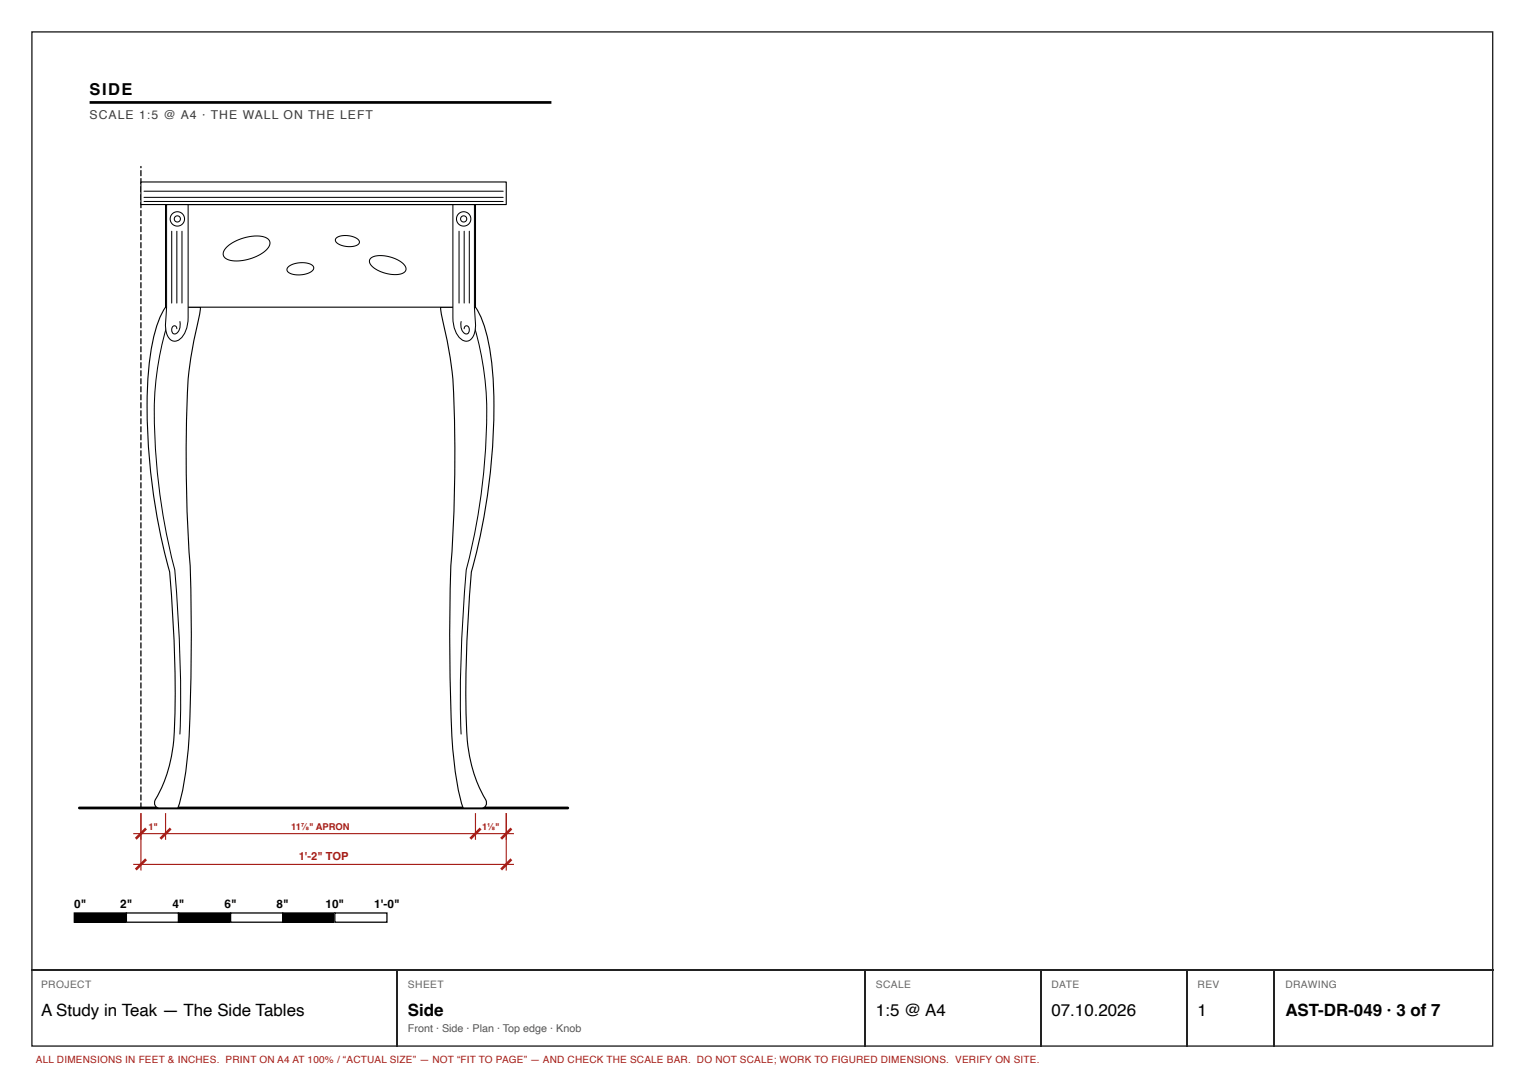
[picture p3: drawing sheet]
<svg xmlns="http://www.w3.org/2000/svg" width="297mm" height="210mm" viewBox="0 0 297 210" stroke-linecap="round" stroke-linejoin="round" font-family="sans-serif">
<path d="M6.2 6.2h284.7v197.7h-284.7z" fill="none" stroke="#222" stroke-width=".26"/>
<path d="M17.5 20h90" fill="none" stroke="#000" stroke-width=".52"/>
<path d="M15.5 157.5h95.2" fill="none" stroke="#000" stroke-width=".54"/>
<path d="M27.4 156.4l.2 .1v1l-.1 .1-.2-.1zM27.4 154.9h.2v1l-.1 .1-.2-.1zM27.4 153.3l.2 .1v.9l-.1 .2-.2-.2zM27.4 151.7l.2 .1v1l-.1 .1-.2-.1zM27.4 150.2l.2 .1v.9l-.1 .1-.2-.1zM27.4 148.6l.2 .1v1l-.1 .1-.2-.1zM27.4 147.1h.2v1l-.1 .1-.2-.1zM27.4 145.5l.2 .1v.9l-.1 .2-.2-.2zM27.4 143.9l.2 .1v1l-.1 .1-.2-.1zM27.4 142.4l.2 .1v.9l-.1 .1-.2-.1zM27.4 140.8l.2 .1v1l-.1 .1-.2-.1zM27.4 139.3h.2v1l-.1 .1-.2-.1zM27.4 137.7l.2 .1v.9l-.1 .2-.2-.2zM27.4 136.1l.2 .1v1l-.1 .1-.2-.1zM27.4 134.6l.2 .1v.9l-.1 .1-.2-.1zM27.4 133l.2 .1v1l-.1 .1-.2-.1zM27.4 131.5h.2v1l-.1 .1-.2-.1zM27.4 129.9l.2 .1v.9l-.1 .2-.2-.2zM27.4 128.3l.2 .1v1l-.1 .1-.2-.1zM27.4 126.8l.2 .1v.9l-.1 .1-.2-.1zM27.4 125.2l.2 .1v1l-.1 .1-.2-.1zM27.4 123.7h.2v1l-.1 .1-.2-.1zM27.4 122.1l.2 .1v.9l-.1 .2-.2-.2zM27.4 120.5l.2 .1v1l-.1 .1-.2-.1zM27.4 119l.2 .1v.9l-.1 .1-.2-.1zM27.4 117.4l.2 .1v1l-.1 .1-.2-.1zM27.4 115.9h.2v1l-.1 .1-.2-.1zM27.4 114.3l.2 .1v.9l-.1 .2-.2-.2zM27.4 112.7l.2 .1v1l-.1 .1-.2-.1zM27.4 111.2l.2 .1v.9l-.1 .1-.2-.1zM27.4 109.6l.2 .1v1l-.1 .1-.2-.1zM27.4 108.1h.2v1l-.1 .1-.2-.1zM27.4 106.5l.2 .1v.9l-.1 .2-.2-.2zM27.4 104.9l.2 .1v1l-.1 .1-.2-.1zM27.4 103.4l.2 .1v.9l-.1 .1-.2-.1zM27.4 101.8l.2 .1v1l-.1 .1-.2-.1zM27.4 100.3h.2v1l-.1 .1-.2-.1zM27.4 98.7l.2 .1v.9l-.1 .2-.2-.2zM27.4 97.1l.2 .1v1l-.1 .1-.2-.1zM27.4 95.6l.2 .1v.9l-.1 .1-.2-.1zM27.4 94l.2 .1v1l-.1 .1-.2-.1zM27.4 92.5h.2v1l-.1 .1-.2-.1zM27.4 90.9l.2 .1v.9l-.1 .2-.2-.2zM27.4 89.3l.2 .1v1l-.1 .1-.2-.1zM27.4 87.8l.2 .1v.9l-.1 .1-.2-.1zM27.4 86.2l.2 .1v1l-.1 .1-.2-.1zM27.4 84.7h.2v1l-.1 .1-.2-.1zM27.4 83.1l.2 .1v.9l-.1 .2-.2-.2zM27.4 81.5l.2 .1v1l-.1 .1-.2-.1zM27.4 80l.2 .1v.9l-.1 .1-.2-.1zM27.4 78.4l.2 .1v1l-.1 .1-.2-.1zM27.4 76.9h.2v1l-.1 .1-.2-.1zM27.4 75.3l.2 .1v.9l-.1 .2-.2-.2zM27.4 73.7l.2 .1v1l-.1 .1-.2-.1zM27.4 72.2l.2 .1v.9l-.1 .1-.2-.1zM27.4 70.6l.2 .1v1l-.1 .1-.2-.1zM27.4 69.1h.2v1l-.1 .1-.2-.1zM27.4 67.5l.2 .1v.9l-.1 .2-.2-.2zM27.4 65.9l.2 .1v1l-.1 .1-.2-.1zM27.4 64.4l.2 .1v.9l-.1 .1-.2-.1zM27.4 62.8l.2 .1v1l-.1 .1-.2-.1zM27.4 61.3h.2v1l-.1 .1-.2-.1zM27.4 59.7l.2 .1v.9l-.1 .2-.2-.2zM27.4 58.1l.2 .1v1l-.1 .1-.2-.1zM27.4 56.6l.2 .1v.9l-.1 .1-.2-.1zM27.4 55l.2 .1v1l-.1 .1-.2-.1zM27.4 53.5h.2v1l-.1 .1-.2-.1zM27.4 51.9l.2 .1v.9l-.1 .2-.2-.2zM27.4 50.3l.2 .1v1l-.1 .1-.2-.1zM27.4 48.8l.2 .1v.9l-.1 .1-.2-.1zM27.4 47.2l.2 .1v1l-.1 .1-.2-.1zM27.4 45.7h.2v1l-.1 .1-.2-.1zM27.4 44.1l.2 .1v.9l-.1 .2-.2-.2zM27.4 42.5l.2 .1v1l-.1 .1-.2-.1zM27.4 41l.2 .1v.9l-.1 .1-.2-.1zM27.4 39.4l.2 .1v1l-.1 .1-.2-.1zM27.4 37.9h.2v1l-.1 .1-.2-.1zM27.4 36.3l.2 .1v.9l-.1 .2-.2-.2zM27.4 34.7l.2 .1v1l-.1 .1-.2-.1zM27.4 33.2l.2 .1v.9l-.1 .2-.2-.2zM27.4 32.4h.2l-.1 .4-.2-.1z" fill="#000"/>
<path d="M32.3 59.9h6.8l-.5 2.7a76.7 76.7 0 0 0-2.3 20.3 330.3 330.3 0 0 0 .8 29.4 394.4 394.4 0 0 1-.5 34.4 46.4 46.4 0 0 1-1.9 10.8h-3.6a1 1 0 0 1-.9-.6 1 1 0 0 1 .1-1 28.2 28.2 0 0 0 3.7-14.7 255 255 0 0 0-.9-29.7 118.2 118.2 0 0 1-4.1-40.1 29.3 29.3 0 0 1 2.8-10.9z" fill="#fff"/>
<path d="M32.3 59.9h6.8l-.5 2.7a76.7 76.7 0 0 0-2.3 20.3 330.3 330.3 0 0 0 .8 29.4 394.4 394.4 0 0 1-.5 34.4 46.4 46.4 0 0 1-1.9 10.8h-3.6a1 1 0 0 1-.9-.6 1 1 0 0 1 .1-1 28.2 28.2 0 0 0 3.7-14.7 255 255 0 0 0-.9-29.7 118.2 118.2 0 0 1-4.1-40.1 29.3 29.3 0 0 1 2.8-10.9z" fill="none" stroke="#000" stroke-width=".22"/>
<path d="M33.1 61.9a61.8 61.8 0 0 0-2.8 25.1 121.6 121.6 0 0 0 3.8 24.1 269.3 269.3 0 0 1 1 32" fill="none" stroke="#000" stroke-width=".2"/>
<path d="M85.9 59.9h6.8a22.3 22.3 0 0 1 3 9.8 112.7 112.7 0 0 1-2 34.2l-1 4.2a27.1 27.1 0 0 0-1.1 7.4 220.1 220.1 0 0 0-.5 28.8 27.1 27.1 0 0 0 3.6 11.6 1.03 1.03 0 0 1-.8 1.6h-3.6a62.7 62.7 0 0 1-2.4-17.2 374.9 374.9 0 0 1 .2-32.4 274.8 274.8 0 0 0-.1-36l-.4-3.3-1.5-6.8z" fill="#fff"/>
<path d="M85.9 59.9h6.8a22.3 22.3 0 0 1 3 9.8 112.7 112.7 0 0 1-2 34.2l-1 4.2a27.1 27.1 0 0 0-1.1 7.4 220.1 220.1 0 0 0-.5 28.8 27.1 27.1 0 0 0 3.6 11.6 1.03 1.03 0 0 1-.8 1.6h-3.6a62.7 62.7 0 0 1-2.4-17.2 374.9 374.9 0 0 1 .2-32.4 274.8 274.8 0 0 0-.1-36l-.4-3.3-1.5-6.8z" fill="none" stroke="#000" stroke-width=".22"/>
<path d="M91.9 61.9a61.8 61.8 0 0 1 2.8 25.1 121.6 121.6 0 0 1-3.8 24.1 269.3 269.3 0 0 0-1 32" fill="none" stroke="#000" stroke-width=".2"/>
<path d="M32.3 39.9h60.4v20h-60.4z" fill="#fff"/>
<path d="M32.3 39.9h60.4v20h-60.4z" fill="none" stroke="#000" stroke-width=".22"/>
<path d="M44.3 48.1a8.4 8.4 0 0 1 7.5-1.8 1.36 1.36 0 0 1 .8 1.2 1.36 1.36 0 0 1-.7 1.3 8.4 8.4 0 0 1-7.6 1.7 1.36 1.36 0 0 1-.8-1.2 1.36 1.36 0 0 1 .8-1.2zM56.2 52a4.3 4.3 0 0 1 4.8-.2 .91 .91 0 0 1-.7 1.4 4.4 4.4 0 0 1-4.2-.3 .64 .64 0 0 1 .1-.9zM65.6 46.4a3.8 3.8 0 0 1 4.4 .5 .82 .82 0 0 1-.9 1.1 4 4 0 0 1-3.7-.9v-.5zM72.3 50.3a5.8 5.8 0 0 1 5.4 .5l.8 .5a1.11 1.11 0 0 1 .6 1.3 1.11 1.11 0 0 1-1.2 .8 6.4 6.4 0 0 1-5.8-2l-.1-.5z" fill="none" stroke="#000" stroke-width=".2"/>
<path d="M32.5 39.9h4.2v22a4.8 4.8 0 0 1-2.1 4.5 1.45 1.45 0 0 1-1.9-.9 9.5 9.5 0 0 1-.3-5z" fill="#fff"/>
<path d="M32.5 39.9h4.2v22a4.8 4.8 0 0 1-2.1 4.5 1.45 1.45 0 0 1-1.9-.9 9.5 9.5 0 0 1-.3-5z" fill="none" stroke="#000" stroke-width=".2"/>
<circle cx="34.6" cy="42.7" r="1.4" fill="#fff"/>
<g fill="none" stroke="#000" stroke-width=".2">
<path d="M33.5 45.1v14M34.5 45.1v14M35.5 45.1v14M35.1 62.7a2.01 2.01 0 0 1-1 2.4l-.3-.1a.95 .95 0 0 1 .2-1.5l.4 .2 .1 .4"/>
<circle cx="34.6" cy="42.7" r=".6"/>
<circle cx="34.6" cy="42.7" r="1.4"/>
</g>
<path d="M88.3 39.9h4.2v20l.2 2.8a3.8 3.8 0 0 1-1.3 3.7 1.77 1.77 0 0 1-2.1-.9 6.1 6.1 0 0 1-1-3.6z" fill="#fff"/>
<path d="M88.3 39.9h4.2v20l.2 2.8a3.8 3.8 0 0 1-1.3 3.7 1.77 1.77 0 0 1-2.1-.9 6.1 6.1 0 0 1-1-3.6z" fill="none" stroke="#000" stroke-width=".2"/>
<circle cx="90.4" cy="42.7" r="1.4" fill="#fff"/>
<g fill="none" stroke="#000" stroke-width=".2">
<path d="M89.5 45.1v14M90.5 45.1v14M91.5 45.1v14M89.9 62.7a2.01 2.01 0 0 0 1 2.4l.3-.1a.95 .95 0 0 0-.2-1.5l-.5 .2v.4"/>
<circle cx="90.4" cy="42.7" r=".6"/>
<circle cx="90.4" cy="42.7" r="1.4"/>
</g>
<path d="M27.5 35.5h71.2v4.4h-71.2z" fill="#fff"/>
<path d="M27.5 35.5h71.2v4.4h-71.2z" fill="none" stroke="#000" stroke-width=".22"/>
<path d="M28.1 37.3h70M28.1 38.5h70M28.1 39.3h70" fill="none" stroke="#000" stroke-width=".2"/>
<path d="M27.5 158.5v11.2M32.3 158.5v5.2M92.7 158.5v5.2M98.7 158.5v11.2M26 162.5h74.2M26 168.5h74.2" fill="none" stroke="#a51d17" stroke-width=".22"/>
<path d="M28.5 161.5l-2 2M28.5 167.5l-2 2M33.3 161.5l-2 2M93.7 161.5l-2 2M99.7 161.5l-2 2M99.7 167.5l-2 2" fill="none" stroke="#a51d17" stroke-width=".51"/>
<path d="M14.5 177.9h10.1v1.8h-10.1z" fill="#000"/>
<path d="M14.5 177.9h10.1v1.8h-10.1z" fill="none" stroke="#000" stroke-width=".25"/>
<path d="M24.6 177.9h10.2v1.8h-10.2z" fill="#fff"/>
<path d="M24.6 177.9h10.2v1.8h-10.2zM34.8 177.9h10.1v1.8h-10.1z" fill="none" stroke="#000" stroke-width=".25"/>
<path d="M34.8 177.9h10.1v1.8h-10.1z" fill="#000"/>
<path d="M44.9 177.9h10.2v1.8h-10.2z" fill="#fff"/>
<path d="M44.9 177.9h10.2v1.8h-10.2zM55.1 177.9h10.2v1.8h-10.2z" fill="none" stroke="#000" stroke-width=".25"/>
<path d="M55.1 177.9h10.2v1.8h-10.2z" fill="#000"/>
<path d="M65.3 177.9h10.1v1.8h-10.1z" fill="#fff"/>
<path d="M65.3 177.9h10.1v1.8h-10.1z" fill="none" stroke="#000" stroke-width=".25"/>
<path d="M6.1 189h284.9M77.4 189.2v14.8M168.7 189.2v14.8M202.8 189.2v14.8M231.4 189.2v14.8M248.3 189.2v14.8" fill="none" stroke="#222" stroke-width=".26"/>
<g font-size="3.3">
<text x="8" y="197.9">A Study in Teak — The Side Tables</text>
<text x="79.5" y="197.9">Side</text>
<text x="170.7" y="197.9">1:5 @ A4</text>
<text x="204.9" y="197.9">07.10.2026</text>
<text x="233.4" y="197.9">1</text>
<text x="250.5" y="197.9">AST-DR-049 · 3 of 7</text>
</g>
<text font-size="3.2" x="17.5" y="18.5">SIDE</text>
<text font-size="2.4" fill="#3d3d3d" x="17.5" y="23.3">SCALE 1:5 @ A4 · THE WALL ON THE LEFT</text>
<g font-size="2.3">
<text x="14.5" y="176.9">0&quot;</text>
<text x="23.4" y="176.9">2&quot;</text>
<text x="33.6" y="176.9">4&quot;</text>
<text x="43.8" y="176.9">6&quot;</text>
<text x="53.9" y="176.9">8&quot;</text>
<text x="63.4" y="176.9">10&quot;</text>
<text x="72.9" y="176.9">1'-0&quot;</text>
</g>
<text font-size="2.2" fill="#a51d17" x="58.2" y="167.7">1'-2&quot; TOP</text>
<text font-size="2.1" fill="#555" x="79.5" y="201.1">Front · Side · Plan · Top edge · Knob</text>
<g font-size="2" fill="#666">
<text x="8" y="192.6">PROJECT</text>
<text x="79.5" y="192.6">SHEET</text>
<text x="170.7" y="192.6">SCALE</text>
<text x="204.9" y="192.6">DATE</text>
<text x="233.4" y="192.6">REV</text>
<text x="250.5" y="192.6">DRAWING</text>
</g>
<text font-size="1.9" fill="#a51d17" x="7" y="207.2">ALL DIMENSIONS IN FEET &amp; INCHES. PRINT ON A4 AT 100% / “ACTUAL SIZE” — NOT “FIT TO PAGE” — AND CHECK THE SCALE BAR. DO NOT SCALE; WORK TO FIGURED DIMENSIONS. VERIFY ON SITE.</text>
<g font-size="1.8" fill="#a51d17">
<text x="28.9" y="161.7">1&quot;</text>
<text x="56.8" y="161.7">11⅞&quot; APRON</text>
<text x="94" y="161.7">1⅛&quot;</text>
</g>
</svg>
